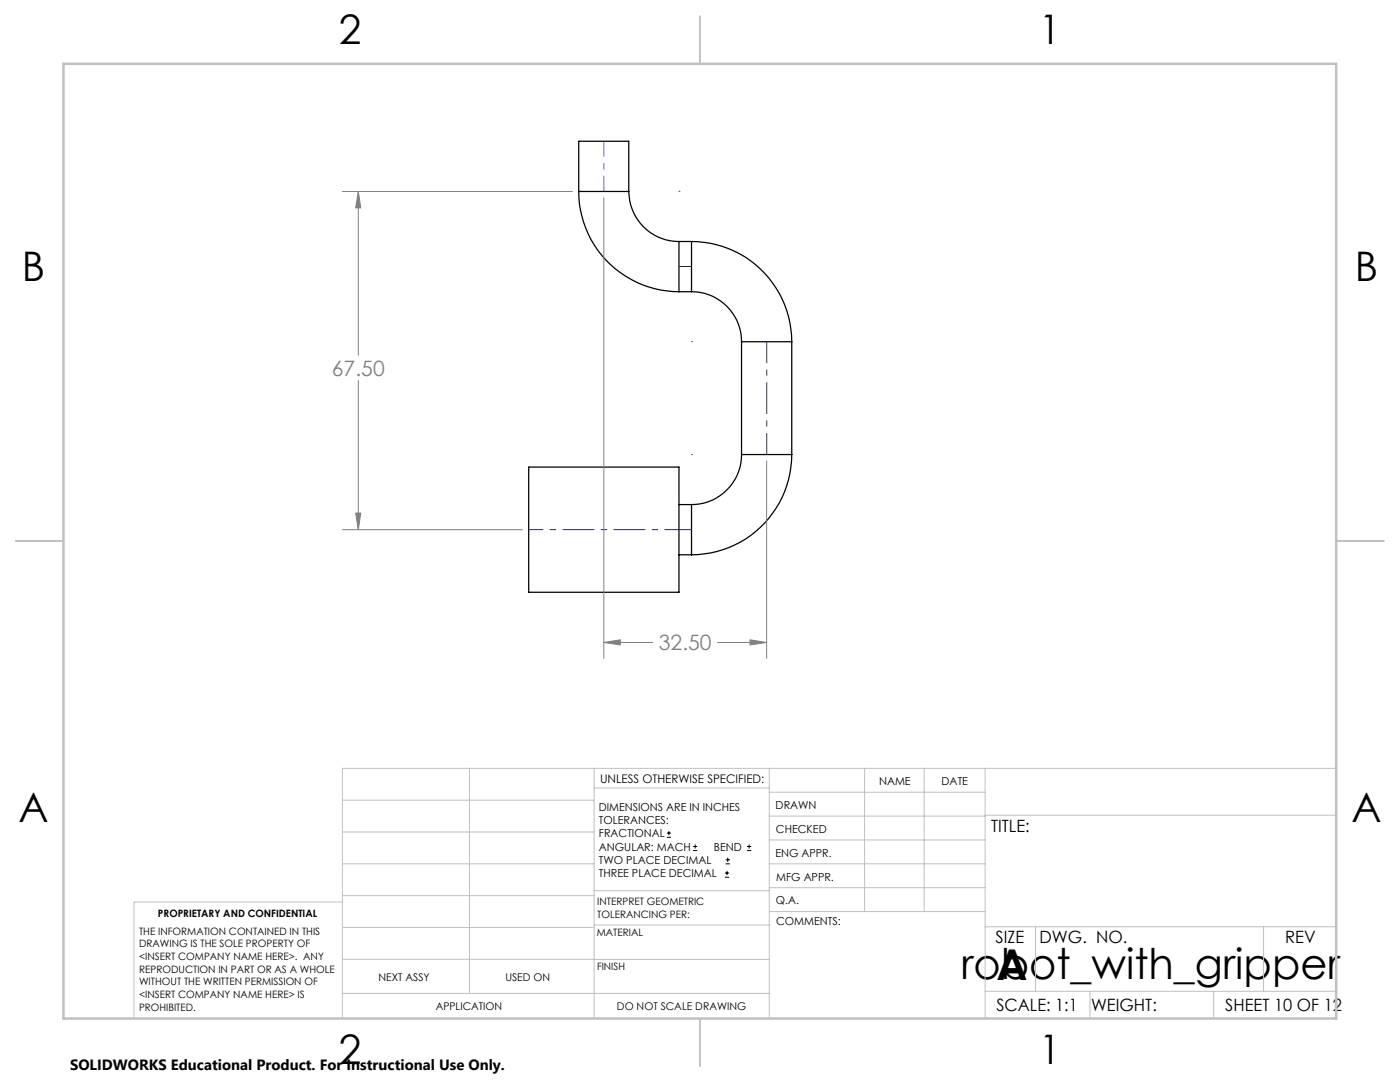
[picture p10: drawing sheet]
<svg xmlns="http://www.w3.org/2000/svg" width="279mm" height="216mm" viewBox="0 0 279 216" stroke-linecap="round" stroke-linejoin="round" font-family="sans-serif">
<g fill="none" stroke="#000" stroke-width=".25">
<path d="M115.5 38.2a20 20 0 0 0 20 20M115.5 38.2v-10h10v10M115.5 38.2h10M125.5 38.2a10 10 0 0 0 10 10M135.5 48.2v10M135.5 58.2h2.5M135.5 48.2h2.5M138 58.2a10 10 0 0 1 10 10M138 48.2a20 20 0 0 1 20 20M138 48.2v10M148 68.2h10M148 68.2v22.5"/>
<path d="M158 68.2v22.5M105.5 93.2h30v25h-30zM148 90.7a10 10 0 0 1-10 10M148 90.7h10M158 90.7a20 20 0 0 1-20 20M135.5 100.7h2.5M135.5 110.7h2.5M138 100.7v10"/>
</g>
<g fill="none" stroke="#000" stroke-width=".2">
<path d="M133.1 167.1h.8M133.1 166.2h.8M133.5 165.8v.9M138.3 169.7h.8M138.3 168.9h.8M138.7 168.5v.8M144.7 175h.8M144.7 174.2h.8M144.8 172.4h.9M144.8 171.6h.9M145.1 173.8v.8M145.2 171.1v.9"/>
<path d="M149.1 169.7h.8M149.1 168.9h.8M149.5 168.5v.8"/>
</g>
<path d="M68.3 38.2h45.9M71.5 38.2l.5 3.3h-1zM71.5 38.2v32.7M120.5 39.5v91.9M71.5 75.9v29.8M153 92v39.4M68.3 105.7h35.9M71 102.4h1l-.5 3.3zM120.5 128.2l3.3-.5v1zM120.5 128.2h9.8M143.2 128.2h9.8M149.7 127.7l3.3 .5-3.3 .5z" fill="none" stroke="#808080" stroke-width=".2"/>
<path d="M135.5 105.7h-30" fill="none" stroke="#00f" stroke-width=".2" stroke-dasharray="6.3 1.3 1.3 1.3" stroke-dashoffset="3.4" stroke-linecap="butt"/>
<path d="M138 53.2h-2.5M135.5 105.7h2.5" fill="none" stroke="#00f" stroke-width=".2" stroke-dasharray="6.3 1.3 1.3 1.3" stroke-linecap="butt"/>
<path d="M135.5 38.2h.1M138 68.2h.1M138 90.7h.1" fill="none" stroke="#00f" stroke-width=".2" stroke-dasharray="6.3 1.3 1.3 1.3"/>
<path d="M153 90.7v-22.5" fill="none" stroke="#00f" stroke-width=".2" stroke-dasharray="6.3 1.3 1.3 1.3" stroke-dashoffset="2.1" stroke-linecap="butt"/>
<path d="M120.5 38.2v-10" fill="none" stroke="#00f" stroke-width=".2" stroke-dasharray="6.3 1.3 1.3 1.3" stroke-dashoffset="3.3" stroke-linecap="butt"/>
<g fill="none" stroke="#c0c0c0" stroke-width=".2">
<path d="M68.3 159.7h50.3M93.7 153.3v44.9M118.6 153.3v49.9M118.6 157.2h34.9M153.5 153.3v49.9M153.5 158.1h43.1M172.5 153.3v28.6M184.4 153.3v28.6M196.6 153.3v49.9M266.7 153.3h-198.4v49.9M68.3 178.7h50.3M68.3 172.4h50.3"/>
<path d="M68.3 166h50.3M68.3 180h-41.6v23.2M118.6 177.7h35M153.5 167.6h43.1M153.5 162.8h43.1M153.5 172.4h43.1M153.5 177.1h43.1M196.6 162.7h70.1M68.3 198.2h85.2M68.3 191.4l85.2 .1M68.3 185.1h50.3M118.6 184.6h35"/>
<path d="M153.6 181.9h43M196.6 197.8h70.1M196.6 184.9h70.1M206.7 184.9v12.9M217.5 197.8v5.4M242.2 197.8v5.4M252.2 184.9v12.9"/>
</g>
<path d="M139.7 3.2v9.5M3.1 107.9h9.6M266.7 107.9h9.5M139.7 203.2v9.6" fill="none" stroke="#c0c0c0" stroke-width=".25"/>
<path d="M12.7 12.7h254v190.5h-254z" fill="none" stroke="#c0c0c0" stroke-width=".5"/>
<path d="M71.5 38.2l.5 3.3h-1zM71 102.4h1l-.5 3.3zM120.5 128.2l3.3-.5v1zM149.7 127.7l3.3 .5-3.3 .5z" fill="#808080"/>
<g font-size="8.5">
<text x="191.8" y="195.4">robot_with_gripper</text>
<text x="198.9" y="195.5">A</text>
</g>
<g font-size="8.1">
<text x="67.6" y="8.9">2</text>
<text x="207.3" y="8.9">1</text>
<text x="4.4" y="56.2">B</text>
<text x="270.4" y="56.2">B</text>
<text x="3.7" y="164.1">A</text>
<text x="269.7" y="164.1">A</text>
<text x="67.6" y="212.4">2</text>
<text x="207.3" y="212.4">1</text>
</g>
<g font-size="4.2" fill="#808080">
<text x="66.2" y="75">67.50</text>
<text x="131.5" y="129.8">32.50</text>
</g>
<g font-size="3.4">
<text x="197.8" y="166">TITLE:</text>
<text x="198.7" y="188.1">SIZE</text>
<text x="207.5" y="188.1">DWG. NO.</text>
<text x="256.5" y="188.2">REV</text>
<text x="198.8" y="201.7">SCALE: 1:1</text>
<text x="217.7" y="201.8">WEIGHT:</text>
<text x="244.5" y="201.7">SHEET 10 OF 12</text>
</g>
<text font-size="3" x="14" y="213.5">SOLIDWORKS Educational Product. For Instructional Use Only.</text>
<text font-size="2.4" x="119.8" y="156.2">UNLESS OTHERWISE SPECIFIED:</text>
<g font-size="2.2">
<text x="119.5" y="161.8">DIMENSIONS ARE IN INCHES</text>
<text x="154.8" y="161.4">DRAWN</text>
<text x="175.4" y="156.6">NAME</text>
<text x="187.9" y="156.7">DATE</text>
<text x="119.5" y="164.4">TOLERANCES:</text>
<text x="119.5" y="167.1">FRACTIONAL</text>
<text x="154.9" y="166.3">CHECKED</text>
<text x="119.5" y="169.7">ANGULAR: MACH</text>
<text x="119.5" y="172.4">TWO PLACE DECIMAL</text>
<text x="142.5" y="169.7">BEND</text>
<text x="154.8" y="170.9">ENG APPR.</text>
<text x="119.5" y="175">THREE PLACE DECIMAL</text>
<text x="154.9" y="175.7">MFG APPR.</text>
<text x="154.9" y="180.4">Q.A.</text>
<text x="154.9" y="184.6">COMMENTS:</text>
</g>
<g font-size="2.1">
<text x="75.5" y="195.7">NEXT ASSY</text>
<text x="100.9" y="195.7">USED ON</text>
<text x="86.9" y="201.5">APPLICATION</text>
<text x="123.1" y="201.6">DO NOT SCALE DRAWING</text>
</g>
<g font-size="2">
<text x="31.5" y="182.9">PROPRIETARY AND CONFIDENTIAL</text>
<text x="119.2" y="180.6">INTERPRET GEOMETRIC</text>
<text x="119.2" y="183.1">TOLERANCING PER:</text>
<text x="27.8" y="186.5">THE INFORMATION CONTAINED IN THIS</text>
<text x="27.8" y="189">DRAWING IS THE SOLE PROPERTY OF</text>
<text x="27.8" y="191.6">&lt;INSERT COMPANY NAME HERE&gt;. ANY</text>
<text x="119.1" y="186.7">MATERIAL</text>
<text x="27.8" y="194.1">REPRODUCTION IN PART OR AS A WHOLE</text>
<text x="27.8" y="196.6">WITHOUT THE WRITTEN PERMISSION OF</text>
<text x="119.1" y="193.5">FINISH</text>
<text x="27.8" y="199.1">&lt;INSERT COMPANY NAME HERE&gt; IS</text>
<text x="27.8" y="201.7">PROHIBITED.</text>
</g>
</svg>
